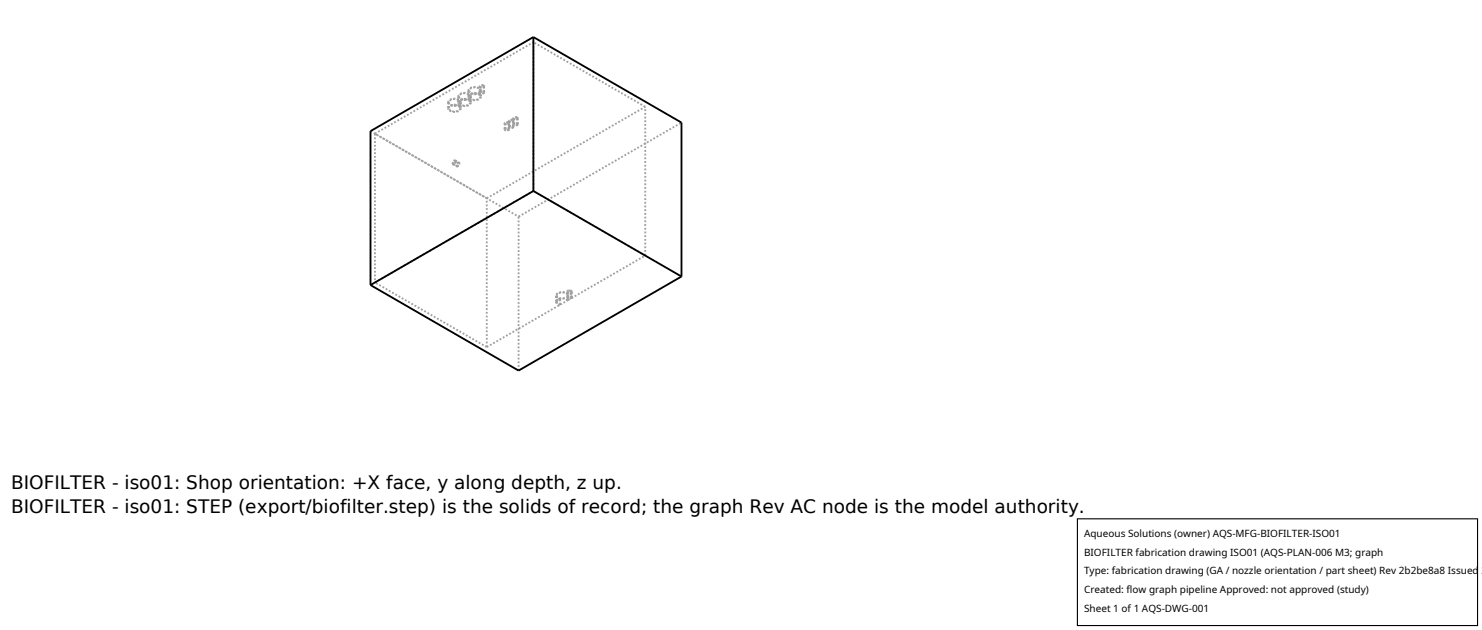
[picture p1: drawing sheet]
<svg xmlns="http://www.w3.org/2000/svg" width="212mm" height="90mm" viewBox="0 0 212 90" stroke-linecap="round" stroke-linejoin="round" font-family="sans-serif">
<g fill="none" stroke="#a0a0a0" stroke-width=".26" stroke-dasharray=".3 .3" stroke-linecap="butt">
<path d="M52.9 18.7l21.2 12.2M53.6 19.1l22.6-13.1M53.6 19.1v21.2M64 14.6l.2 .4 .7 .1 .6-.1 .3-.4M64 15.5l.1-.3 .4-.2h.6l.4 .1M64 14.6v.9M64.1 15.5l.1-.3 .4-.2h.5l.4 .1M64.1 14.6l.2 .3 .6 .2 .5-.2 .3-.3M64.1 14.6v.9M65.5 13.8l.2 .3 .6 .2 .7-.2 .3-.3M65.5 14.6l.1-.2 .4-.3h.5l.5 .2M65.5 13.8v.8"/>
<path d="M65.5 15.1l.2 .4M65.5 14.3l-.4-.1h-.5l-.4 .2-.1 .2M65.5 14.2l-.4-.1h-.5l-.4 .2-.2 .3M65.5 15.1l.3 .4M65.6 14.6l.1-.2 .4-.2h.4l.4 .1M65.6 13.8l.2 .3 .5 .1 .6-.1 .2-.3M65.6 13.8v.8M65.7 15.5l-.3 .3-.5 .1-.5-.1-.3-.3M65.7 14.6l-.2-.3M65.7 14.6v.9M65.8 14.6l-.3-.4M65.8 15.5l-.2 .3-.7 .2-.6-.2-.3-.3"/>
<path d="M65.8 14.6v.9M66.9 12.9l.2 .4 .7 .2 .6-.2 .3-.4M66.9 13.8l.1-.3 .5-.2h.5l.4 .1M66.9 12.9v.9M66.9 14.3l.2 .3M66.9 13.5l-.4-.2-.4 .1-.4 .1-.1 .3M67 13.4l-.5-.1h-.5l-.4 .2-.1 .3M67 14.3l.3 .3M67 13.8l.2-.3 .3-.1h.5l.4 .1M67 12.9l.2 .4 .6 .1 .5-.1 .3-.4M67 12.9v.9M67.1 14.6l-.2 .3-.5 .2-.6-.1-.2-.4"/>
<path d="M67.1 13.8l-.2-.3M67.1 13.8v.8M67.3 13.8l-.3-.4M67.3 14.6l-.3 .4-.6 .1-.6-.1-.3-.4M67.3 13.8v.8M68.4 13.5l.2 .3M68.4 12.6l-.4-.1h-.5l-.4 .2-.1 .2M68.4 12.6l-.4-.2-.5 .1-.4 .1-.2 .3M68.4 13.4l.3 .4M68.5 12.3l.3 .2 .3-.2M68.5 13.2l.2-.2 .4 .1M68.5 12.3v.9"/>
<path d="M68.6 13.8l-.2 .3-.6 .1-.5-.1-.3-.3M68.6 12.9l-.2-.3M68.6 12.9v.9M68.6 13.2l.1-.1h.3M68.6 12.3l.2 .2 .3-.2M68.6 12.3v.9M68.7 12.9l-.3-.3M68.7 13.8l-.3 .4-.6 .1-.6-.1-.3-.4M68.7 12.9v.9M69 13.1l.1 .1M69 12.2h-.3l-.1 .1M69.1 12.2h-.4l-.2 .1"/>
<path d="M69.1 13.1v.1M69.1 13.2l-.2 .1-.3-.1M69.1 12.3l-.1-.1M69.1 12.3v.9M69.1 12.3v-.1M69.1 13.2l-.2 .2-.3-.1-.1-.1M72.1 17.6l.3 .2h.2l.1-.2M72.1 18.5l.2-.2h.3M72.1 17.6v.9M72.2 18.5l.1-.2 .3 .1M72.2 17.6l.2 .2 .2-.2M72.2 17.6v.9"/>
<path d="M72.6 18.4v.1M72.6 17.5h-.3l-.1 .1M72.6 17.5l-.3-.1-.2 .2M72.6 18.3l.1 .2M72.6 18.5l-.2 .1-.2-.1M72.6 17.6v-.1M72.6 17.6v.9M72.7 17.3l.3 .1 .3-.1M72.7 18.1l.2-.2 .3 .1M72.7 17.3v.8M72.7 17.6l-.1-.1M72.7 18.5l-.3 .2-.3-.2"/>
<path d="M72.7 17.6v.9M72.8 18.1l.1-.1h.3M72.8 17.3l.2 .1 .2-.1M72.8 17.3v.8M73.2 18v.1M73.2 17.2l-.3-.1-.1 .2M73.2 17.1h-.3l-.2 .2M73.2 18l.1 .1M73.2 18.1l-.2 .1-.2-.1M73.2 17.3v-.1M73.2 17.3v.8M73.3 16.9l.3 .2 .3-.2"/>
<path d="M73.3 17.8l.2-.2h.4M73.3 16.9v.9M73.3 17.3l-.1-.2M73.3 18.1l-.3 .2-.3-.2M73.3 17.3v.8M73.4 17.8l.1-.2 .3 .1M73.4 16.9l.2 .1 .3-.1M73.4 16.9v.9M73.8 17.7l.1 .1M73.8 16.8h-.3l-.1 .1M73.9 16.8l-.4-.1-.2 .2M73.9 17.6v.2"/>
<path d="M73.9 17.8l-.3 .1-.2-.1M73.9 16.9l-.1-.1M73.9 16.9v.9M73.9 16.9v-.1M73.9 17.8l-.2 .1h-.3l-.1-.1M76.2 6v21.3M92.2 15.2l-16-9.2M64.7 23.5v-.4l.3-.2M64.7 23.5l.5 .3M64.7 23.4v-.3l.3-.1M64.7 23.4l.6 .3M65 23v.1"/>
<path d="M65 23l.5 .3M65 22.9l.1 .2M65 22.9l.6 .3M65 23.1l-.1 .2-.2 .1M65.1 23.1l-.1 .3-.3 .1M65.2 23.8l.3-.1 .1-.3M65.3 23.7l.2-.1 .1-.2M65.5 23.3l-.2 .1v.3M65.6 23.2l-.4 .2v.4M65.6 23.4l-.1-.1M65.6 23.4v-.2M69.5 28.3l22.7-13.1"/>
<path d="M69.5 28.3l-15.9-9.2M74.1 30.9l23.2-13.4M92.2 36.5l-16-9.2M92.2 36.5v-21.3M53.6 40.3l22.6-13M69.5 49.6l10.4-6M69.5 49.6l-15.9-9.3M69.5 49.6v-21.3M74.1 52.9v-22M79.4 43.1l.2 .3 .3 .2M79.4 42.2l.2 .3 .3 .2M79.4 43.1v-.9"/>
<path d="M79.5 42.2l.2 .3 .3 .1M79.5 43.1l.2 .2 .3 .2M79.5 43.1v-.9M79.9 43.6v-.9M79.9 42.7l.1-.1M80 43.5v-.9M80 43.5l1-.6M81 42.5l.2 .1h.3M81 41.6l.2 .2h.3M81 42.5v-.9M81 42.1l-.3-.3h-.6l-.4 .2-.2 .2M81 42.1l.1-.1"/>
<path d="M81 42.9l-.3-.2-.5-.1-.5 .2-.2 .3M81 42.9v-.8M81.1 41.6l.2 .2 .3-.2M81.1 42.5l.2-.1h.2M81.1 42.5v-.9M81.1 42.9l.4-.3M81.1 42.9l-.4-.3h-.6l-.5 .1-.2 .4M81.1 42l-.3-.2-.7-.1-.5 .2-.2 .3M81.1 42.9v-.9M81.5 42.6v-.8M81.5 41.8l.1-.1M81.5 41.5h-.2l-.2 .1"/>
<path d="M81.5 42.4l.1 .1M81.6 41.6l-.1-.1M81.6 42.5l-.2 .1-.3-.1M81.6 42.5v-.9M81.6 42.6l10.6-6.1M81.6 42.6l.1-.1M81.6 41.7l.1-.1M81.6 42.6v-.9M81.7 42.5l-.3-.2-.4 .2M81.7 41.6l-.3-.2-.3 .1-.1 .1M81.7 42.5v-.9"/>
</g>
<path d="M76.2 5.3l-23.3 13.4v22M76.2 5.3v22M76.2 5.3l21.1 12.2v22M76.2 27.3l-23.3 13.4M76.2 27.3l21.1 12.2M97.3 39.5l-23.2 13.4-21.2-12.2" fill="none" stroke="#000" stroke-width=".26"/>
<path d="M153.9 74.1h57.1v15.2h-57.1z" fill="#fff" stroke="#000" stroke-width=".16"/>
<g font-size="2.6">
<text x="1.6" y="69.8">BIOFILTER - iso01: Shop orientation: +X face, y along depth, z up.</text>
<text x="1.6" y="73.3">BIOFILTER - iso01: STEP (export/biofilter.step) is the solids of record; the graph Rev AC node is the model authority.</text>
</g>
<g font-size="1.4">
<text x="154.8" y="76.6">Aqueous Solutions (owner) AQS-MFG-BIOFILTER-ISO01</text>
<text x="154.8" y="79.3">BIOFILTER fabrication drawing ISO01 (AQS-PLAN-006 M3; graph</text>
<text x="154.8" y="82">Type: fabrication drawing (GA / nozzle orientation / part sheet) Rev 2b2be8a8 Issued 2</text>
<text x="154.8" y="84.7">Created: flow graph pipeline Approved: not approved (study)</text>
<text x="154.8" y="87.4">Sheet 1 of 1 AQS-DWG-001</text>
</g>
</svg>
